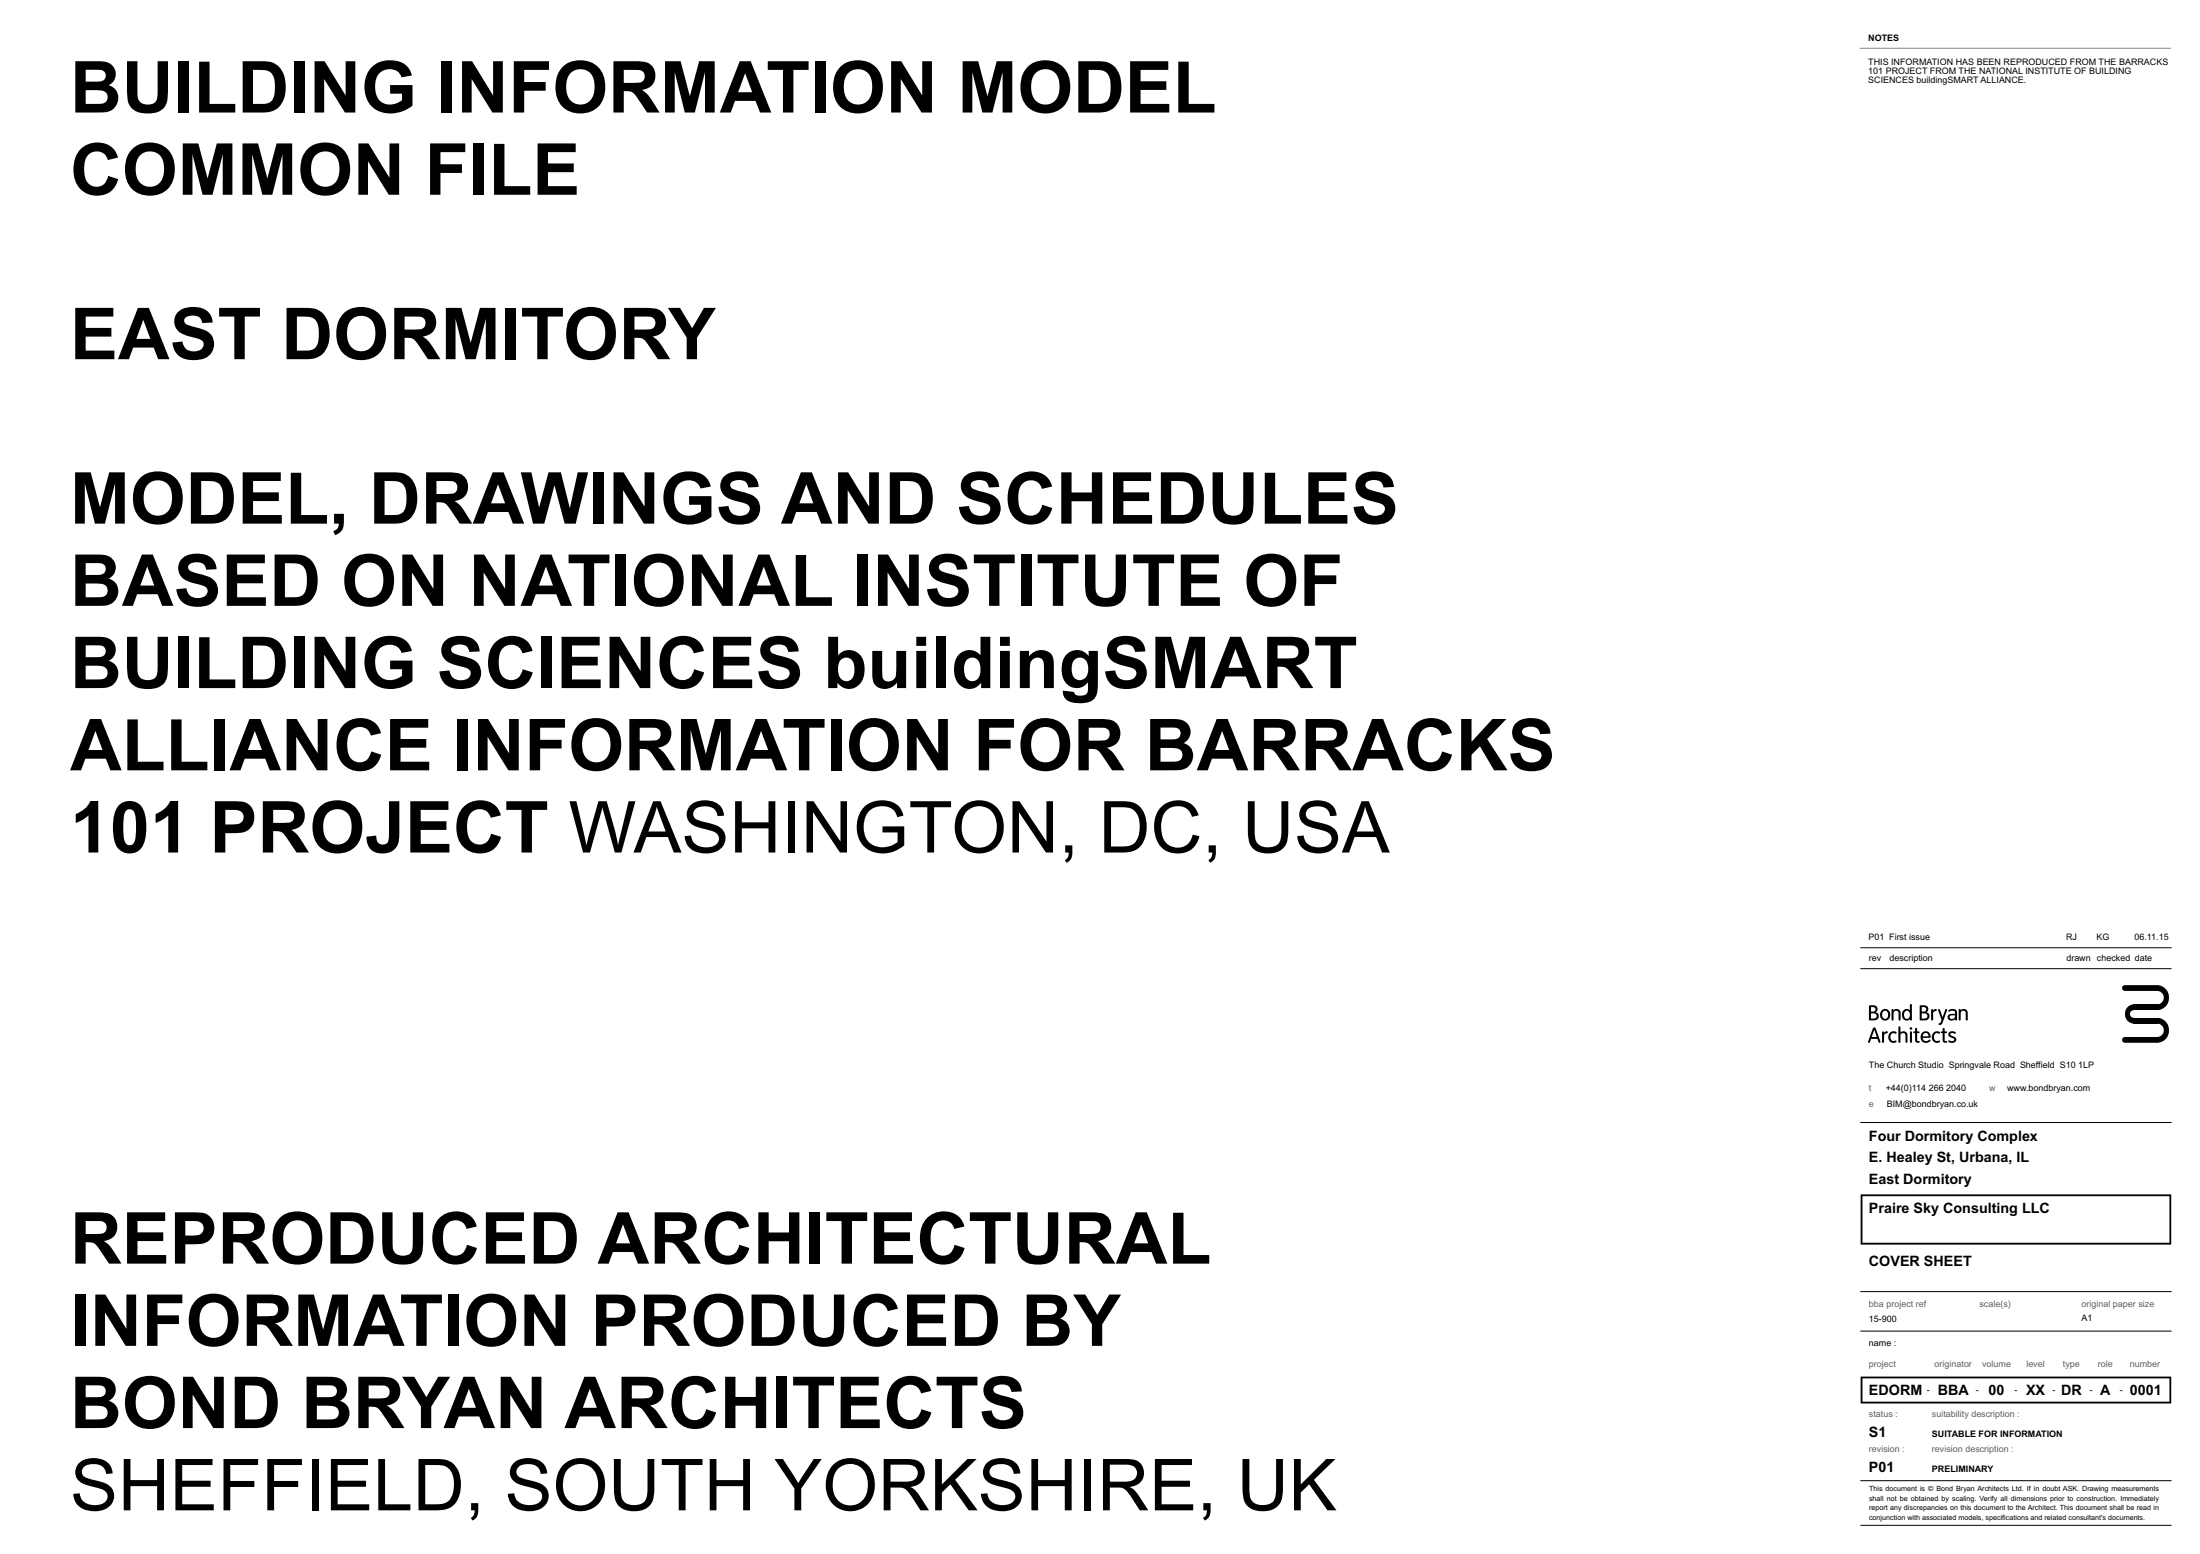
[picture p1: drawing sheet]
<svg xmlns="http://www.w3.org/2000/svg" width="841mm" height="594mm" viewBox="0 0 841 594" stroke-linecap="round" stroke-linejoin="round" font-family="sans-serif">
<g fill="#000">
<path d="M811.7 376.7l13.2-.1v2.2h-12.7a1.11 1.11 0 0 1-1-.9 1.11 1.11 0 0 1 .5-1.2z" fill-rule="evenodd"/>
<path d="M824.9 376.6a4.8 4.8 0 0 1 4.3 4.7 4.8 4.8 0 0 1-4.3 4.8v-2.2a2.59 2.59 0 0 0 2.3-2.6 2.59 2.59 0 0 0-2.3-2.5z" fill-rule="evenodd"/>
<path d="M714.5 384.4l1.8-.1 .9 .3 .5 .9-.2 1.1a.31 .31 0 0 0-.4 .3 .31 .31 0 0 0 .4 .2l.7 1.1-.5 1.4-1.1 .4-2-.1zM715.2 385l.1 1.7 1.4-.3 .3-.6-.3-.6zM715.2 387.4l.1 1.9h1.3l.6-.3 .2-.7-.3-.7z" fill-rule="evenodd"/>
<path d="M716.1 392.9l.5-.2 .4 .4 1.8 4.9-.1 .6-.5-.1-.6-1.4h-2.3l-.5 1.4-.7-.1zM716.5 393.7l-1 2.7h1.9z" fill-rule="evenodd"/>
<path d="M719.6 394.3h.4l.3 .5 .7-.6 .6 .3-.1 .4-1.3 .7v2.6l-.3 .4-.4-.4z" fill-rule="evenodd"/>
<path d="M719.4 386.2a2.16 2.16 0 0 1 3.1 .9 2.16 2.16 0 0 1-1.4 3 2.24 2.24 0 0 1-2.3-1.4 2.24 2.24 0 0 1 .6-2.5zM719.9 386.6l-.4 1 .1 1.1 .6 .6 .8 .1 .7-.9-.1-1.4-.7-.7z" fill-rule="evenodd"/>
<path d="M723.2 385.8l.5-.1 .1 .5 .6-.5h.9l1 .6 .2 .9-.1 2.8-.6-.2-.1-2.9-.9-.6-.9 .7-.1 2.9-.6 .1z" fill-rule="evenodd"/>
<path d="M722.5 394.8l1.2-.6 1.3 .4-.3 .5-1.3-.1-.7 .9v1l.4 .7 1.9 .3-.2 .5-1 .2a2.27 2.27 0 0 1-1.9-1.5 2.27 2.27 0 0 1 .6-2.3z" fill-rule="evenodd"/>
<path d="M725.8 392.4l.7 .2v2.1l1.3-.5 1.2 .8 .2 3.1-.2 .5-.6-.3-.1-2.9-.8-.5-.9 .5-.1 2.9-.3 .3-.4-.2z" fill-rule="evenodd"/>
<path d="M727.7 386.2l1.3-.5 1.1 .5v-2.2l.3-.2 .4 .1v5.9l-.5 .3-.2-.6-1.1 .6a2.31 2.31 0 0 1-1.9-1.6 2.31 2.31 0 0 1 .6-2.3zM728.3 386.6l-.4 .9 .1 1.2 .5 .6 .8 .1 .7-.9v-1.4l-.7-.7z" fill-rule="evenodd"/>
<path d="M730.2 394.3l.5-.1 .2 .4v3.6l-.4 .4-.4-.4z" fill-rule="evenodd"/>
<path d="M732.2 393l.6 .1 .1 1.1 .9 .3-.2 .4-.7 .1v2.7l1 .4-.4 .5-1-.1-.4-.6v-3l-.7-.3 .7-.4z" fill-rule="evenodd"/>
<path d="M734 384.4l1.6-.1 1 .3 .5 .9-.2 1.1a.31 .31 0 0 0-.4 .3 .31 .31 0 0 0 .4 .2l.7 1.2-.5 1.3-1.1 .4-2-.1zM734.6 385v1.7l1.5-.3 .2-.6-.2-.6zM734.6 387.4l.1 1.9h1.3l.6-.3 .2-.7-.3-.7z" fill-rule="evenodd"/>
<path d="M734.9 394.7a1.77 1.77 0 0 1 2.3-.3 1.77 1.77 0 0 1 .5 2.3h-2.7l.3 .8 .6 .4 2-.4-.2 .6-1 .5a2.25 2.25 0 0 1-2.4-1.3 2.25 2.25 0 0 1 .6-2.6zM735.4 395.1l-.4 1h2.2l-.6-1.2-.6-.1z" fill-rule="evenodd"/>
<path d="M738.3 385.8h.5l.2 .5 .8-.6 .6 .3-.2 .4-1.2 .6v2.7l-.4 .4-.4-.4z" fill-rule="evenodd"/>
<path d="M739.1 394.8l1.2-.6 1.3 .4-.2 .5-1.4-.1-.6 .9-.1 1 .5 .7 1.8 .3-.2 .5-.9 .2a2.27 2.27 0 0 1-1.9-1.5 2.27 2.27 0 0 1 .5-2.3z" fill-rule="evenodd"/>
<path d="M740.9 385.8l.7 .1 1 2.9 1-2.9 .4-.2 .3 .3-1.8 5.1-.9 .7-.4-.1-.1-.4 .7-.4 .4-1.1z" fill-rule="evenodd"/>
<path d="M742.7 393l.6 .1 .1 1.1 .9 .3-.1 .4-.8 .1v2.7l1 .4-.4 .5-.9-.1-.5-.6v-3l-.6-.3 .6-.4z" fill-rule="evenodd"/>
<path d="M745.1 394.6l1.3-.4 1.3 .6-.3 .4-1.2-.4-.6 .5a.93 .93 0 0 0 1.1 .8 1.36 1.36 0 0 1 .9 1.9 1.36 1.36 0 0 1-2 .6l-.7-.3-.1-.6 1.6 .3 .6-.5a.92 .92 0 0 0-1.1-.9 1.18 1.18 0 0 1-1-.8 1.18 1.18 0 0 1 .2-1.2z" fill-rule="evenodd"/>
<path d="M744.9 386.1l1.6-.4 1.4 .5 .2 .8-.1 3h-.5l-.2-.4-.6 .4-1 .1-.9-.5-.3-.9 .4-.8 2.5-.4-.4-1-.9-.2-1.1 .4zM745.5 388.3l-.1 .9 .9 .3 .8-.5 .3-.9z" fill-rule="evenodd"/>
<path d="M748.9 385.8l.4-.1 .2 .5 .6-.5h.8l1 .6 .3 .9-.1 2.8-.7-.2v-2.9l-.9-.6-.9 .7-.1 2.9-.7 .1z" fill-rule="evenodd"/>
<path d="M811.7 396.6l13.2-.2v2.2h-12.7a1.11 1.11 0 0 1-1-.8 1.11 1.11 0 0 1 .5-1.2z" fill-rule="evenodd"/>
<path d="M815.7 389h9.2v2.3h-9.2z" fill-rule="evenodd"/>
<path d="M815.7 383.9h9.2v2.2h-9.2z" fill-rule="evenodd"/>
<path d="M813.2 385l.7-.6 1.8-.5v2.2a1.46 1.46 0 0 0-1.5 1.5 1.46 1.46 0 0 0 1.5 1.4v2.3a3.7 3.7 0 0 1-3.2-2.4 3.7 3.7 0 0 1 .7-3.9z" fill-rule="evenodd"/>
<path d="M824.9 389a4.8 4.8 0 0 1 4.3 4.8 4.8 4.8 0 0 1-4.3 4.8v-2.2a2.59 2.59 0 0 0 2.3-2.6 2.59 2.59 0 0 0-2.3-2.5z" fill-rule="evenodd"/>
<path d="M711.3 456.5h118.7v19.2h-118.7zM712 457.2v17.8h117.3v-17.8z" fill-rule="evenodd"/>
<path d="M711.3 526.2h118.7v10.3h-118.7zM712 526.9v8.9h117.3v-8.9z" fill-rule="evenodd"/>
<circle cx="730.5" cy="393.1" r=".48"/>
</g>
<g fill="#fff">
<path d="M714.4 479.1h113.3v6.3h-113.3z" fill-rule="evenodd"/>
<path d="M714.4 458.9h96.4v6.2h-96.4z" fill-rule="evenodd"/>
<path d="M714.4 431.1h113.3v6.3h-113.3z" fill-rule="evenodd"/>
<path d="M714.5 567.6h110.8v14.4h-110.8z" fill-rule="evenodd"/>
<path d="M714.4 405.2h86.1v3.9h-86.1z" fill-rule="evenodd"/>
<path d="M720.9 414h30.7v3.9h-30.7z" fill-rule="evenodd"/>
<path d="M721.3 419.9h93.1v3.9h-93.1z" fill-rule="evenodd"/>
<path d="M714.4 414h1v3.9h-1z" fill-rule="evenodd"/>
<path d="M767.3 414h32.8v3.9h-32.8z" fill-rule="evenodd"/>
<path d="M714.4 496.3h22v4h-22z" fill-rule="evenodd"/>
<path d="M760.4 414h2.5v3.9h-2.5z" fill-rule="evenodd"/>
<path d="M714.4 419.9h2v3.9h-2z" fill-rule="evenodd"/>
<path d="M714.4 511.4h10.5v3.9h-10.5z" fill-rule="evenodd"/>
<path d="M738.5 551.9h31.3v4h-31.3z" fill-rule="evenodd"/>
<path d="M738.5 538.5h33.6v3.9h-33.6z" fill-rule="evenodd"/>
<path d="M714.4 538.5h11.1v3.9h-11.1z" fill-rule="evenodd"/>
<path d="M714.4 551.9h13.8v4h-13.8z" fill-rule="evenodd"/>
<path d="M714.4 439.4h113.3v6.2h-113.3z" fill-rule="evenodd"/>
<path d="M714.4 447.6h113.3v6.3h-113.3z" fill-rule="evenodd"/>
<path d="M714.4 519.3h10.3v3.9h-10.3z" fill-rule="evenodd"/>
<path d="M739.5 519.3h14.3v3.9h-14.3z" fill-rule="evenodd"/>
<path d="M757.7 519.3h11.1v3.9h-11.1z" fill-rule="evenodd"/>
<path d="M774.6 519.3h7.1v3.9h-7.1z" fill-rule="evenodd"/>
<path d="M788.6 519.3h6.5v3.9h-6.5z" fill-rule="evenodd"/>
<path d="M814.1 519.3h11.7v3.9h-11.7z" fill-rule="evenodd"/>
<path d="M802 519.3h5.7v3.9h-5.7z" fill-rule="evenodd"/>
</g>
<path d="M711 18.4h118.7" fill="none" stroke="#7f7f7f" stroke-width=".38"/>
<path d="M711.3 370.3h118.7M711.3 362.3h118.7M711.3 429.1h118.7M711.3 493.7h118.7M711.3 508.8h118.7M711.3 566h118.7M711.3 583h118.7" fill="none" stroke="#000" stroke-width=".38"/>
<g fill="#fff">
<path d="M714.2 12.4h11.8v3.9h-11.8z" fill-rule="evenodd"/>
<path d="M714.2 21.8h114.7v10.6h-114.7z" fill-rule="evenodd"/>
<path d="M756.7 496.3h12v4h-12z" fill-rule="evenodd"/>
<path d="M714.4 502.3h10.7v3.9h-10.7z" fill-rule="evenodd"/>
<path d="M756.7 502.3h37.3v3.5h-37.3z" fill-rule="evenodd"/>
<path d="M814.1 528.2h12.2v6.3h-12.2z" fill-rule="evenodd"/>
<path d="M795.7 496.3h27.9v4h-27.9z" fill-rule="evenodd"/>
<path d="M740.7 528.2h11.9v6.3h-11.9z" fill-rule="evenodd"/>
<path d="M760.2 528.2h6.1v6.3h-6.1z" fill-rule="evenodd"/>
<path d="M774.5 528.2h7.3v6.3h-7.3z" fill-rule="evenodd"/>
<path d="M787.9 528.2h7.9v6.3h-7.9z" fill-rule="evenodd"/>
<path d="M714.4 544.2h6.8v6.3h-6.8z" fill-rule="evenodd"/>
<path d="M802.9 528.2h3.9v6.3h-3.9z" fill-rule="evenodd"/>
<path d="M795.7 502.3h4.2v3.5h-4.2z" fill-rule="evenodd"/>
<path d="M714.4 528.2h20.5v6.3h-20.5z" fill-rule="evenodd"/>
<path d="M714.4 364.5h4.8v3.5h-4.8z" fill-rule="evenodd"/>
<path d="M816.1 364.5h6.6v3.5h-6.6z" fill-rule="evenodd"/>
<path d="M722.3 364.5h65.1v3.5h-65.1z" fill-rule="evenodd"/>
<path d="M789.9 364.5h9.4v3.5h-9.4z" fill-rule="evenodd"/>
<path d="M801.6 364.5h12.8v3.5h-12.8z" fill-rule="evenodd"/>
<path d="M755.3 529.4h1.1v3.9h-1.1z" fill-rule="evenodd"/>
<path d="M784.6 529.4h1.1v3.9h-1.1z" fill-rule="evenodd"/>
<path d="M810.4 529.4h1.1v3.9h-1.1z" fill-rule="evenodd"/>
<path d="M798.8 529.4h1.2v3.9h-1.2z" fill-rule="evenodd"/>
<path d="M770.1 529.4h1.1v3.9h-1.1z" fill-rule="evenodd"/>
<path d="M736.5 529.4h1.2v3.9h-1.2z" fill-rule="evenodd"/>
<path d="M26.8 18.4h587.5v565.8h-587.5z" fill-rule="evenodd"/>
<path d="M714.3 356.5h6.1v3.5h-6.1z" fill-rule="evenodd"/>
<path d="M816 356.5h13v3.5h-13z" fill-rule="evenodd"/>
<path d="M722.2 356.5h65.1v3.5h-65.1z" fill-rule="evenodd"/>
<path d="M789.8 356.5h4.2v3.5h-4.2z" fill-rule="evenodd"/>
<path d="M801.5 356.5h4.9v3.5h-4.9z" fill-rule="evenodd"/>
</g>
<g font-size="27.4">
<text x="26.8" y="43">BUILDING INFORMATION MODEL</text>
<text x="26.8" y="74.4">COMMON FILE</text>
<text x="26.8" y="137.3">EAST DORMITORY</text>
<text x="26.8" y="200.2">MODEL, DRAWINGS AND SCHEDULES</text>
<text x="26.8" y="231.6">BASED ON NATIONAL INSTITUTE OF</text>
<text x="26.8" y="263">BUILDING SCIENCES buildingSMART</text>
<text x="26.8" y="294.4">ALLIANCE INFORMATION FOR BARRACKS</text>
<text x="26.8" y="325.9">101 PROJECT WASHINGTON, DC, USA</text>
<text x="26.8" y="483">REPRODUCED ARCHITECTURAL</text>
<text x="26.8" y="514.4">I</text>
<text x="34.4" y="514.4">NFORMATION PRODUCED BY</text>
<text x="26.8" y="545.9">BOND BRYAN ARCHITECTS</text>
<text x="26.8" y="577.3">SHEFFIELD, SOUTH YORKSHIRE, UK</text>
</g>
<g font-size="5.5">
<text x="714.4" y="436">Four Dormitory Complex</text>
<text x="714.4" y="444.3">E. Healey St, Urbana, IL</text>
<text x="714.4" y="452.6">East Dormitory</text>
<text x="714.4" y="463.8">Praire Sky Consulting LLC</text>
<text x="714.4" y="484.1">COVER SHEET</text>
<text x="714.4" y="533.1">EDORM</text>
<text x="740.7" y="533.1">BBA</text>
<text x="760.2" y="533.1">00</text>
<text x="774.5" y="533.1">XX</text>
<text x="787.9" y="533.1">DR</text>
<text x="802.9" y="533.1">A</text>
<text x="814.1" y="533.1">0001</text>
<text x="714.4" y="549.1">S1</text>
<text x="714.4" y="562.6">P01</text>
</g>
<g font-size="3.4">
<text x="714.2" y="15.5">NOTES</text>
<text x="714.2" y="24.7">THIS INFORMATION HAS BEEN REPRODUCED FROM THE BARRACKS</text>
<text x="714.2" y="28.2">101 PROJECT FROM THE NATIONAL INSTITUTE OF BUILDING</text>
<text x="714.2" y="31.7">SCIENCES buildingSMART ALLIANCE.</text>
<text x="714.3" y="359.4">P01</text>
<text x="722.2" y="359.4">First issue</text>
<text x="789.8" y="359.4">RJ</text>
<text x="801.5" y="359.4">KG</text>
<text x="816" y="359.4">06.11.15</text>
<text x="714.4" y="367.4">rev</text>
<text x="722.3" y="367.4">description</text>
<text x="789.9" y="367.4">drawn</text>
<text x="801.6" y="367.4">checked</text>
<text x="816.1" y="367.4">date</text>
<text x="714.4" y="408.2">The Church Studio Springvale Road Sheffield S10</text>
<text x="794.4" y="408.2">1LP</text>
<text x="720.9" y="417.1">+44(0)114</text>
<text x="737.3" y="417.1">266</text>
<text x="744" y="417.1">2040</text>
<text x="767.3" y="417.1">www.bondbryan.com</text>
<text x="721.3" y="423">BIM@bondbryan.co.uk</text>
<text x="714.4" y="505.3">15-900</text>
<text x="795.7" y="505.1">A1</text>
<text x="714.4" y="514.5">name :</text>
<text x="736.5" y="532.4">-</text>
<text x="755.3" y="532.4">-</text>
<text x="770.1" y="532.4">-</text>
<text x="784.6" y="532.4">-</text>
<text x="798.8" y="532.4">-</text>
<text x="810.4" y="532.4">-</text>
<text x="738.5" y="549.2">SUITABLE FOR INFORMATION</text>
<text x="738.5" y="562.6">PRELIMINARY</text>
</g>
<g font-size="3.4" fill="#5f5f5f">
<text x="714.4" y="417.1">t</text>
<text x="760.4" y="417.1">w</text>
<text x="714.4" y="423">e</text>
<text x="714.4" y="499.4">bba project ref</text>
<text x="756.7" y="499.4">scale(s)</text>
<text x="795.7" y="499.4">original paper size</text>
<text x="714.4" y="522.3">project</text>
<text x="739.5" y="522.3">originator</text>
<text x="757.7" y="522.3">volume</text>
<text x="774.6" y="522.3">l</text>
<text x="775.4" y="522.3">evel</text>
<text x="788.6" y="522.3">t</text>
<text x="789.5" y="522.3">ype</text>
<text x="802" y="522.3">role</text>
<text x="814.1" y="522.3">number</text>
<text x="714.4" y="541.5">status :</text>
<text x="738.5" y="541.5">suitability description :</text>
<text x="714.4" y="555">revision :</text>
<text x="738.5" y="555">revision description :</text>
</g>
<g font-size="2.7">
<text x="714.5" y="570">This document is © Bond Bryan Architects Ltd. If in doubt ASK. Drawing measurements</text>
<text x="714.5" y="573.7">shall not be obtained by scaling. Verify all dimensions prior to construction. Immediately</text>
<text x="714.5" y="577.3">report any discrepancies on this document to the Architect. This document shall be read in</text>
<text x="714.5" y="580.9">conjunction with associated models, specifications and related consultant's documents.</text>
</g>
</svg>
